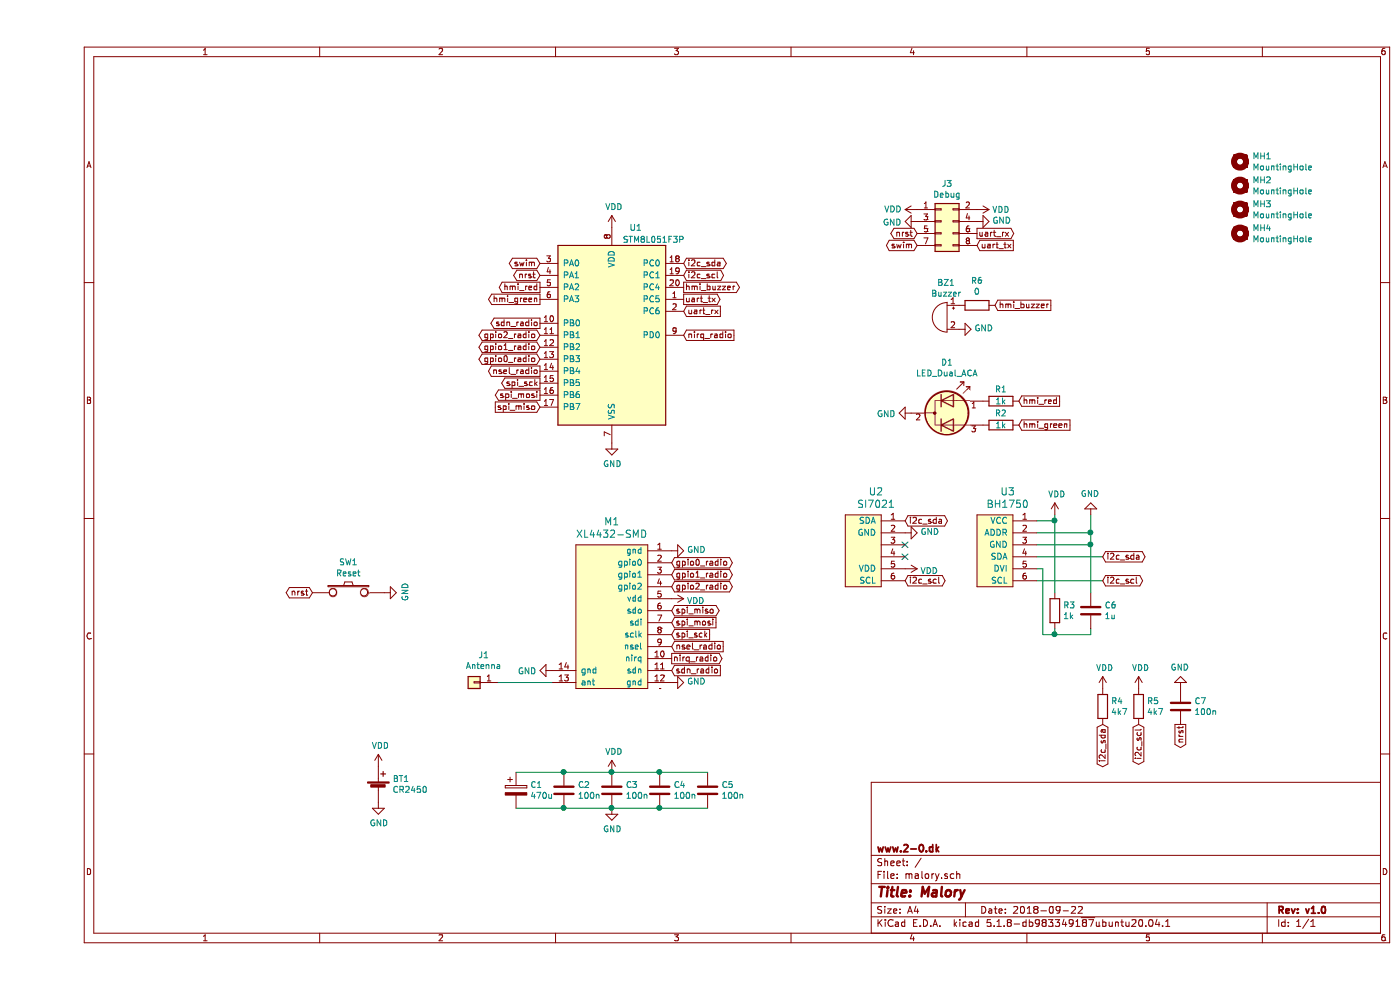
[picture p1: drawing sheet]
EESchema Schematic File Version 4
EELAYER 30 0
EELAYER END
$Descr A4 11693 8268
encoding utf-8
Sheet 1 1
Title "Malory"
Date "2018-09-22"
Rev "v1.0"
Comp "www.2-0.dk"
Comment1 ""
Comment2 ""
Comment3 ""
Comment4 ""
$EndDescr
$Comp
L Device:Buzzer BZ1
U 1 1
P 7600 2650
F 0 "BZ1" H 7606 2940 50  0000 C CNN
F 1 "Buzzer" H 7606 2849 50  0000 C CNN
F 2 "Buzzer_Beeper:Buzzer_12x9.5RM7.6" V 7575 2750 50  0001 C CNN
F 3 "~" V 7575 2750 50  0001 C CNN
	1    7600 2650
	-1   0    0    -1  
$EndComp
$Comp
L Device:LED_Dual_ACA D1
U 1 1
P 7600 3450
F 0 "D1" H 7600 3875 50  0000 C CNN
F 1 "LED_Dual_ACA" H 7600 3784 50  0000 C CNN
F 2 "LED_THT:LED_D3.0mm-3" H 7600 3450 50  0001 C CNN
F 3 "~" H 7600 3450 50  0001 C CNN
	1    7600 3450
	1    0    0    -1  
$EndComp
$Comp
L Device:R R1
U 1 1
P 8050 3350
F 0 "R1" V 7950 3350 50  0000 C CNN
F 1 "1k" V 8050 3350 50  0000 C CNN
F 2 "Resistor_SMD:R_0603_1608Metric" V 7980 3350 50  0001 C CNN
F 3 "~" H 8050 3350 50  0001 C CNN
	1    8050 3350
	0    1    1    0   
$EndComp
$Comp
L Device:R R2
U 1 1
P 8050 3550
F 0 "R2" V 7950 3550 50  0000 C CNN
F 1 "1k" V 8050 3550 50  0000 C CNN
F 2 "Resistor_SMD:R_0603_1608Metric" V 7980 3550 50  0001 C CNN
F 3 "~" H 8050 3550 50  0001 C CNN
	1    8050 3550
	0    -1   1    0   
$EndComp
Text GLabel 8000 2550 2    50   Input ~ 0
hmi_buzzer
Text GLabel 8200 3550 2    50   Input ~ 0
hmi_green
Text GLabel 8200 3350 2    50   Input ~ 0
hmi_red
$Comp
L power:GND #PWR016
U 1 1
P 7700 2750
F 0 "#PWR016" H 7700 2500 50  0001 C CNN
F 1 "GND" V 7705 2622 50  0000 R CNN
F 2 "" H 7700 2750 50  0001 C CNN
F 3 "" H 7700 2750 50  0001 C CNN
	1    7700 2750
	0    -1   -1   0   
$EndComp
$Comp
L power:GND #PWR013
U 1 1
P 7300 3450
F 0 "#PWR013" H 7300 3200 50  0001 C CNN
F 1 "GND" V 7305 3322 50  0000 R CNN
F 2 "" H 7300 3450 50  0001 C CNN
F 3 "" H 7300 3450 50  0001 C CNN
	1    7300 3450
	0    1    1    0   
$EndComp
$Comp
L power:GND #PWR02
U 1 1
P 2850 6700
F 0 "#PWR02" H 2850 6450 50  0001 C CNN
F 1 "GND" H 2855 6527 50  0000 C CNN
F 2 "" H 2850 6700 50  0001 C CNN
F 3 "" H 2850 6700 50  0001 C CNN
	1    2850 6700
	1    0    0    -1  
$EndComp
$Comp
L power:GND #PWR08
U 1 1
P 5300 4600
F 0 "#PWR08" H 5300 4350 50  0001 C CNN
F 1 "GND" V 5305 4472 50  0000 R CNN
F 2 "" H 5300 4600 50  0001 C CNN
F 3 "" H 5300 4600 50  0001 C CNN
	1    5300 4600
	0    -1   -1   0   
$EndComp
$Comp
L power:GND #PWR010
U 1 1
P 5300 5700
F 0 "#PWR010" H 5300 5450 50  0001 C CNN
F 1 "GND" V 5305 5572 50  0000 R CNN
F 2 "" H 5300 5700 50  0001 C CNN
F 3 "" H 5300 5700 50  0001 C CNN
	1    5300 5700
	0    -1   -1   0   
$EndComp
$Comp
L power:GND #PWR05
U 1 1
P 4800 3700
F 0 "#PWR05" H 4800 3450 50  0001 C CNN
F 1 "GND" H 4805 3527 50  0000 C CNN
F 2 "" H 4800 3700 50  0001 C CNN
F 3 "" H 4800 3700 50  0001 C CNN
	1    4800 3700
	1    0    0    -1  
$EndComp
$Comp
L power:GND #PWR011
U 1 1
P 7250 4450
F 0 "#PWR011" H 7250 4200 50  0001 C CNN
F 1 "GND" V 7255 4322 50  0000 R CNN
F 2 "" H 7250 4450 50  0001 C CNN
F 3 "" H 7250 4450 50  0001 C CNN
	1    7250 4450
	0    -1   -1   0   
$EndComp
NoConn ~ 7250 4550
NoConn ~ 7250 4650
$Comp
L power:GND #PWR020
U 1 1
P 8800 4300
F 0 "#PWR020" H 8800 4050 50  0001 C CNN
F 1 "GND" H 8805 4127 50  0000 C CNN
F 2 "" H 8800 4300 50  0001 C CNN
F 3 "" H 8800 4300 50  0001 C CNN
	1    8800 4300
	-1   0    0    1   
$EndComp
$Comp
L power:VDD #PWR019
U 1 1
P 8500 4300
F 0 "#PWR019" H 8500 4150 50  0001 C CNN
F 1 "VDD" H 8517 4473 50  0000 C CNN
F 2 "" H 8500 4300 50  0001 C CNN
F 3 "" H 8500 4300 50  0001 C CNN
	1    8500 4300
	1    0    0    -1  
$EndComp
$Comp
L power:VDD #PWR012
U 1 1
P 7250 4750
F 0 "#PWR012" H 7250 4600 50  0001 C CNN
F 1 "VDD" V 7267 4878 50  0000 L CNN
F 2 "" H 7250 4750 50  0001 C CNN
F 3 "" H 7250 4750 50  0001 C CNN
	1    7250 4750
	0    1    1    0   
$EndComp
$Comp
L power:VDD #PWR09
U 1 1
P 5300 5000
F 0 "#PWR09" H 5300 4850 50  0001 C CNN
F 1 "VDD" V 5317 5128 50  0000 L CNN
F 2 "" H 5300 5000 50  0001 C CNN
F 3 "" H 5300 5000 50  0001 C CNN
	1    5300 5000
	0    1    1    0   
$EndComp
$Comp
L power:VDD #PWR04
U 1 1
P 4800 1900
F 0 "#PWR04" H 4800 1750 50  0001 C CNN
F 1 "VDD" H 4817 2073 50  0000 C CNN
F 2 "" H 4800 1900 50  0001 C CNN
F 3 "" H 4800 1900 50  0001 C CNN
	1    4800 1900
	1    0    0    -1  
$EndComp
$Comp
L Device:R R3
U 1 1
P 8500 5100
F 0 "R3" H 8570 5146 50  0000 L CNN
F 1 "1k" H 8570 5055 50  0000 L CNN
F 2 "Resistor_SMD:R_0603_1608Metric" V 8430 5100 50  0001 C CNN
F 3 "~" H 8500 5100 50  0001 C CNN
	1    8500 5100
	1    0    0    -1  
$EndComp
$Comp
L Device:C C6
U 1 1
P 8800 5100
F 0 "C6" H 8915 5146 50  0000 L CNN
F 1 "1u" H 8915 5055 50  0000 L CNN
F 2 "Capacitor_SMD:C_0603_1608Metric" H 8838 4950 50  0001 C CNN
F 3 "~" H 8800 5100 50  0001 C CNN
	1    8800 5100
	1    0    0    -1  
$EndComp
Wire Wire Line
	8400 5300 8500 5300
Wire Wire Line
	8500 5250 8500 5300
Wire Wire Line
	8500 4300 8500 4350
Wire Wire Line
	8350 4350 8500 4350
Connection ~ 8500 4350
Wire Wire Line
	8500 4350 8500 4950
Wire Wire Line
	8800 4300 8800 4450
Wire Wire Line
	8350 4550 8800 4550
Connection ~ 8800 4550
Wire Wire Line
	8800 4550 8800 4950
Wire Wire Line
	8350 4450 8800 4450
Connection ~ 8800 4450
Wire Wire Line
	8800 4450 8800 4550
Wire Wire Line
	8350 4750 8400 4750
Wire Wire Line
	8400 4750 8400 5300
Wire Wire Line
	8500 5300 8800 5300
Wire Wire Line
	8800 5300 8800 5250
Connection ~ 8500 5300
Text GLabel 8900 4650 2    50   BiDi ~ 0
i2c_sda
Text GLabel 8900 4850 2    50   BiDi ~ 0
i2c_scl
Wire Wire Line
	8350 4650 8900 4650
Wire Wire Line
	8350 4850 8900 4850
Text GLabel 7250 4350 2    50   BiDi ~ 0
i2c_sda
Text GLabel 7250 4850 2    50   BiDi ~ 0
i2c_scl
$Comp
L Device:C C2
U 1 1
P 4400 6600
F 0 "C2" H 4515 6646 50  0000 L CNN
F 1 "100n" H 4515 6555 50  0000 L CNN
F 2 "Capacitor_SMD:C_0603_1608Metric" H 4438 6450 50  0001 C CNN
F 3 "~" H 4400 6600 50  0001 C CNN
	1    4400 6600
	1    0    0    -1  
$EndComp
$Comp
L Device:C C3
U 1 1
P 4800 6600
F 0 "C3" H 4915 6646 50  0000 L CNN
F 1 "100n" H 4915 6555 50  0000 L CNN
F 2 "Capacitor_SMD:C_0603_1608Metric" H 4838 6450 50  0001 C CNN
F 3 "~" H 4800 6600 50  0001 C CNN
	1    4800 6600
	1    0    0    -1  
$EndComp
$Comp
L Device:C C4
U 1 1
P 5200 6600
F 0 "C4" H 5315 6646 50  0000 L CNN
F 1 "100n" H 5315 6555 50  0000 L CNN
F 2 "Capacitor_SMD:C_0603_1608Metric" H 5238 6450 50  0001 C CNN
F 3 "~" H 5200 6600 50  0001 C CNN
	1    5200 6600
	1    0    0    -1  
$EndComp
$Comp
L Device:C C5
U 1 1
P 5600 6600
F 0 "C5" H 5715 6646 50  0000 L CNN
F 1 "100n" H 5715 6555 50  0000 L CNN
F 2 "Capacitor_SMD:C_0603_1608Metric" H 5638 6450 50  0001 C CNN
F 3 "~" H 5600 6600 50  0001 C CNN
	1    5600 6600
	1    0    0    -1  
$EndComp
$Comp
L Device:CP C1
U 1 1
P 4000 6600
F 0 "C1" H 4118 6646 50  0000 L CNN
F 1 "470u" H 4118 6555 50  0000 L CNN
F 2 "Capacitor_Tantalum_SMD:CP_EIA-7343-15_Kemet-W" H 4038 6450 50  0001 C CNN
F 3 "~" H 4000 6600 50  0001 C CNN
	1    4000 6600
	1    0    0    -1  
$EndComp
$Comp
L power:GND #PWR07
U 1 1
P 4800 6750
F 0 "#PWR07" H 4800 6500 50  0001 C CNN
F 1 "GND" H 4805 6577 50  0000 C CNN
F 2 "" H 4800 6750 50  0001 C CNN
F 3 "" H 4800 6750 50  0001 C CNN
	1    4800 6750
	1    0    0    -1  
$EndComp
Wire Wire Line
	4000 6450 4400 6450
Connection ~ 4400 6450
Wire Wire Line
	4400 6450 4800 6450
Connection ~ 4800 6450
Wire Wire Line
	4800 6450 5200 6450
Connection ~ 5200 6450
Wire Wire Line
	5200 6450 5600 6450
Wire Wire Line
	4000 6750 4400 6750
Connection ~ 4400 6750
Wire Wire Line
	4400 6750 4800 6750
Connection ~ 4800 6750
Wire Wire Line
	4800 6750 5200 6750
Connection ~ 5200 6750
Wire Wire Line
	5200 6750 5600 6750
Text GLabel 5300 5600 2    50   Input ~ 0
sdn_radio
Text GLabel 5300 5500 2    50   Output ~ 0
nirq_radio
Text GLabel 5300 5400 2    50   Input ~ 0
nsel_radio
Text GLabel 5300 5300 2    50   Input ~ 0
spi_sck
Text GLabel 5300 5200 2    50   Input ~ 0
spi_mosi
Text GLabel 5300 5100 2    50   3State ~ 0
spi_miso
Text GLabel 5300 4700 2    50   BiDi ~ 0
gpio0_radio
Text GLabel 5300 4800 2    50   BiDi ~ 0
gpio1_radio
Text GLabel 5300 4900 2    50   BiDi ~ 0
gpio2_radio
Text GLabel 5400 2300 2    50   BiDi ~ 0
i2c_scl
Text GLabel 5400 2200 2    50   BiDi ~ 0
i2c_sda
Text GLabel 4200 3400 0    50   Input ~ 0
spi_miso
Text GLabel 4200 3300 0    50   Output ~ 0
spi_mosi
Text GLabel 4200 3200 0    50   Output ~ 0
spi_sck
Text GLabel 4200 3100 0    50   Output ~ 0
nsel_radio
Text GLabel 4200 2400 0    50   Output ~ 0
hmi_red
Text GLabel 4200 2500 0    50   Output ~ 0
hmi_green
Text GLabel 5400 2400 2    50   Output ~ 0
hmi_buzzer
Text GLabel 5400 2800 2    50   Input ~ 0
nirq_radio
Text GLabel 4200 2700 0    50   Output ~ 0
sdn_radio
Text GLabel 4200 2200 0    50   BiDi ~ 0
swim
Text GLabel 4200 2300 0    50   BiDi ~ 0
nrst
Text GLabel 5400 2500 2    50   Output ~ 0
uart_tx
Text GLabel 5400 2600 2    50   Input ~ 0
uart_rx
Text GLabel 4200 3000 0    50   BiDi ~ 0
gpio0_radio
Text GLabel 4200 2900 0    50   BiDi ~ 0
gpio1_radio
Text GLabel 4200 2800 0    50   BiDi ~ 0
gpio2_radio
$Comp
L power:VDD #PWR06
U 1 1
P 4800 6450
F 0 "#PWR06" H 4800 6300 50  0001 C CNN
F 1 "VDD" H 4817 6623 50  0000 C CNN
F 2 "" H 4800 6450 50  0001 C CNN
F 3 "" H 4800 6450 50  0001 C CNN
	1    4800 6450
	1    0    0    -1  
$EndComp
$Comp
L power:GND #PWR017
U 1 1
P 7850 1850
F 0 "#PWR017" H 7850 1600 50  0001 C CNN
F 1 "GND" V 7855 1722 50  0000 R CNN
F 2 "" H 7850 1850 50  0001 C CNN
F 3 "" H 7850 1850 50  0001 C CNN
	1    7850 1850
	0    -1   -1   0   
$EndComp
$Comp
L power:GND #PWR014
U 1 1
P 7350 1850
F 0 "#PWR014" H 7350 1600 50  0001 C CNN
F 1 "GND" V 7355 1722 50  0000 R CNN
F 2 "" H 7350 1850 50  0001 C CNN
F 3 "" H 7350 1850 50  0001 C CNN
	1    7350 1850
	0    1    1    0   
$EndComp
Text GLabel 7850 1950 2    50   Output ~ 0
uart_rx
Text GLabel 7850 2050 2    50   Input ~ 0
uart_tx
Text GLabel 7350 2050 0    50   BiDi ~ 0
swim
Text GLabel 7350 1950 0    50   BiDi ~ 0
nrst
$Comp
L Mechanical:MountingHole MH1
U 1 1
P 10050 1350
F 0 "MH1" H 10150 1396 50  0000 L CNN
F 1 "MountingHole" H 10150 1305 50  0000 L CNN
F 2 "MountingHole:MountingHole_2.5mm" H 10050 1350 50  0001 C CNN
F 3 "~" H 10050 1350 50  0001 C CNN
	1    10050 1350
	1    0    0    -1  
$EndComp
$Comp
L Mechanical:MountingHole MH2
U 1 1
P 10050 1550
F 0 "MH2" H 10150 1596 50  0000 L CNN
F 1 "MountingHole" H 10150 1505 50  0000 L CNN
F 2 "MountingHole:MountingHole_2.5mm" H 10050 1550 50  0001 C CNN
F 3 "~" H 10050 1550 50  0001 C CNN
	1    10050 1550
	1    0    0    -1  
$EndComp
$Comp
L Mechanical:MountingHole MH3
U 1 1
P 10050 1750
F 0 "MH3" H 10150 1796 50  0000 L CNN
F 1 "MountingHole" H 10150 1705 50  0000 L CNN
F 2 "MountingHole:MountingHole_2.5mm" H 10050 1750 50  0001 C CNN
F 3 "~" H 10050 1750 50  0001 C CNN
	1    10050 1750
	1    0    0    -1  
$EndComp
$Comp
L Mechanical:MountingHole MH4
U 1 1
P 10050 1950
F 0 "MH4" H 10150 1996 50  0000 L CNN
F 1 "MountingHole" H 10150 1905 50  0000 L CNN
F 2 "MountingHole:MountingHole_2.5mm" H 10050 1950 50  0001 C CNN
F 3 "~" H 10050 1950 50  0001 C CNN
	1    10050 1950
	1    0    0    -1  
$EndComp
$Comp
L power:GND #PWR03
U 1 1
P 4300 5600
F 0 "#PWR03" H 4300 5350 50  0001 C CNN
F 1 "GND" V 4305 5472 50  0000 R CNN
F 2 "" H 4300 5600 50  0001 C CNN
F 3 "" H 4300 5600 50  0001 C CNN
	1    4300 5600
	0    1    1    0   
$EndComp
Wire Wire Line
	4300 5700 3850 5700
$Comp
L Connector_Generic:Conn_01x01 J1
U 1 1
P 3650 5700
F 0 "J1" H 3570 5475 50  0000 C CNN
F 1 "Antenna" H 3570 5566 50  0000 C CNN
F 2 "Connector_PinHeader_2.54mm:PinHeader_1x01_P2.54mm_Vertical" H 3650 5700 50  0001 C CNN
F 3 "~" H 3650 5700 50  0001 C CNN
	1    3650 5700
	-1   0    0    1   
$EndComp
Text GLabel 2300 4950 0    50   BiDi ~ 0
nrst
$Comp
L power:GND #PWR01
U 1 1
P 2900 4950
F 0 "#PWR01" H 2900 4700 50  0001 C CNN
F 1 "GND" H 2905 4777 50  0000 C CNN
F 2 "" H 2900 4950 50  0001 C CNN
F 3 "" H 2900 4950 50  0001 C CNN
	1    2900 4950
	0    -1   -1   0   
$EndComp
$Comp
L power:VDD #PWR0101
U 1 1
P 2850 6400
F 0 "#PWR0101" H 2850 6250 50  0001 C CNN
F 1 "VDD" H 2867 6573 50  0000 C CNN
F 2 "" H 2850 6400 50  0001 C CNN
F 3 "" H 2850 6400 50  0001 C CNN
	1    2850 6400
	1    0    0    -1  
$EndComp
$Comp
L Device:R R5
U 1 1
P 9200 5900
F 0 "R5" H 9270 5946 50  0000 L CNN
F 1 "4k7" H 9270 5855 50  0000 L CNN
F 2 "Resistor_SMD:R_0603_1608Metric" V 9130 5900 50  0001 C CNN
F 3 "~" H 9200 5900 50  0001 C CNN
	1    9200 5900
	1    0    0    -1  
$EndComp
$Comp
L Device:R R4
U 1 1
P 8900 5900
F 0 "R4" H 8970 5946 50  0000 L CNN
F 1 "4k7" H 8970 5855 50  0000 L CNN
F 2 "Resistor_SMD:R_0603_1608Metric" V 8830 5900 50  0001 C CNN
F 3 "~" H 8900 5900 50  0001 C CNN
	1    8900 5900
	1    0    0    -1  
$EndComp
$Comp
L power:VDD #PWR015
U 1 1
P 8900 5750
F 0 "#PWR015" H 8900 5600 50  0001 C CNN
F 1 "VDD" H 8917 5923 50  0000 C CNN
F 2 "" H 8900 5750 50  0001 C CNN
F 3 "" H 8900 5750 50  0001 C CNN
	1    8900 5750
	1    0    0    -1  
$EndComp
$Comp
L power:VDD #PWR018
U 1 1
P 9200 5750
F 0 "#PWR018" H 9200 5600 50  0001 C CNN
F 1 "VDD" H 9217 5923 50  0000 C CNN
F 2 "" H 9200 5750 50  0001 C CNN
F 3 "" H 9200 5750 50  0001 C CNN
	1    9200 5750
	1    0    0    -1  
$EndComp
Text GLabel 9200 6050 3    50   BiDi ~ 0
i2c_scl
Text GLabel 8900 6050 3    50   BiDi ~ 0
i2c_sda
$Comp
L Connector_Generic:Conn_02x04_Odd_Even J3
U 1 1
P 7550 1850
F 0 "J3" H 7600 2167 50  0000 C CNN
F 1 "Debug" H 7600 2076 50  0000 C CNN
F 2 "Connector_PinHeader_2.54mm:PinHeader_2x04_P2.54mm_Vertical" H 7550 1850 50  0001 C CNN
F 3 "~" H 7550 1850 50  0001 C CNN
	1    7550 1850
	1    0    0    -1  
$EndComp
$Comp
L power:VDD #PWR0104
U 1 1
P 7850 1750
F 0 "#PWR0104" H 7850 1600 50  0001 C CNN
F 1 "VDD" V 7850 1950 50  0000 C CNN
F 2 "" H 7850 1750 50  0001 C CNN
F 3 "" H 7850 1750 50  0001 C CNN
	1    7850 1750
	0    1    1    0   
$EndComp
$Comp
L power:VDD #PWR0105
U 1 1
P 7350 1750
F 0 "#PWR0105" H 7350 1600 50  0001 C CNN
F 1 "VDD" V 7350 1950 50  0000 C CNN
F 2 "" H 7350 1750 50  0001 C CNN
F 3 "" H 7350 1750 50  0001 C CNN
	1    7350 1750
	0    -1   -1   0   
$EndComp
$Comp
L Device:C C7
U 1 1
P 9550 5900
F 0 "C7" H 9665 5946 50  0000 L CNN
F 1 "100n" H 9665 5855 50  0000 L CNN
F 2 "Capacitor_SMD:C_0603_1608Metric" H 9588 5750 50  0001 C CNN
F 3 "~" H 9550 5900 50  0001 C CNN
	1    9550 5900
	1    0    0    -1  
$EndComp
$Comp
L power:GND #PWR021
U 1 1
P 9550 5750
F 0 "#PWR021" H 9550 5500 50  0001 C CNN
F 1 "GND" H 9555 5577 50  0000 C CNN
F 2 "" H 9550 5750 50  0001 C CNN
F 3 "" H 9550 5750 50  0001 C CNN
	1    9550 5750
	-1   0    0    1   
$EndComp
Text GLabel 9550 6050 3    50   Output ~ 0
nrst
$Comp
L Device:R R6
U 1 1
P 7850 2550
F 0 "R6" V 7643 2550 50  0000 C CNN
F 1 "0" V 7734 2550 50  0000 C CNN
F 2 "Resistor_SMD:R_0603_1608Metric" V 7780 2550 50  0001 C CNN
F 3 "~" H 7850 2550 50  0001 C CNN
	1    7850 2550
	0    1    1    0   
$EndComp
$Comp
L malory:STM8L051F3P U1
U 1 1
P 4800 2800
F 0 "U1" H 5000 3700 50  0000 C CNN
F 1 "STM8L051F3P" H 5150 3600 50  0000 C CNN
F 2 "Package_SO:TSSOP-20_4.4x6.5mm_P0.65mm" H 4850 3800 50  0001 L CNN
F 3 "" H 4800 2400 50  0001 C CNN
	1    4800 2800
	1    0    0    -1  
$EndComp
$Comp
L malory:TACT-SWITCH SW1
U 1 1
P 2600 4950
F 0 "SW1" H 2600 5205 50  0000 C CNN
F 1 "Reset" H 2600 5114 50  0000 C CNN
F 2 "malory:SW_Tactile_SKHH_Angled" H 2600 4950 60  0001 C CNN
F 3 "" H 2600 4950 60  0000 C CNN
	1    2600 4950
	1    0    0    -1  
$EndComp
$Comp
L malory:Battery_Cell BT1
U 1 1
P 2850 6600
F 0 "BT1" H 2968 6696 50  0000 L CNN
F 1 "CR2450" H 2968 6605 50  0000 L CNN
F 2 "malory:CR2450H" V 2850 6660 50  0001 C CNN
F 3 "" V 2850 6660 50  0001 C CNN
	1    2850 6600
	1    0    0    -1  
$EndComp
$Comp
L malory:XL4432-SMD M1
U 1 1
P 4800 5150
F 0 "M1" H 4800 5947 60  0000 C CNN
F 1 "XL4432-SMD" H 4800 5841 60  0000 C CNN
F 2 "malory:RF4462PRO" H 5250 5150 60  0001 C CNN
F 3 "" H 5250 5150 60  0000 C CNN
	1    4800 5150
	1    0    0    -1  
$EndComp
$Comp
L malory:SI7021 U2
U 1 1
P 6900 4600
F 0 "U2" H 7008 5097 60  0000 C CNN
F 1 "SI7021" H 7008 4991 60  0000 C CNN
F 2 "malory:SI7021" H 6900 4600 60  0001 C CNN
F 3 "" H 6900 4600 60  0000 C CNN
	1    6900 4600
	1    0    0    -1  
$EndComp
$Comp
L malory:BH1750 U3
U 1 1
P 8000 4600
F 0 "U3" H 8108 5097 60  0000 C CNN
F 1 "BH1750" H 8108 4991 60  0000 C CNN
F 2 "malory:BH1750" H 8050 4600 60  0001 C CNN
F 3 "" H 8050 4600 60  0001 C CNN
	1    8000 4600
	1    0    0    -1  
$EndComp
$EndSCHEMATC
